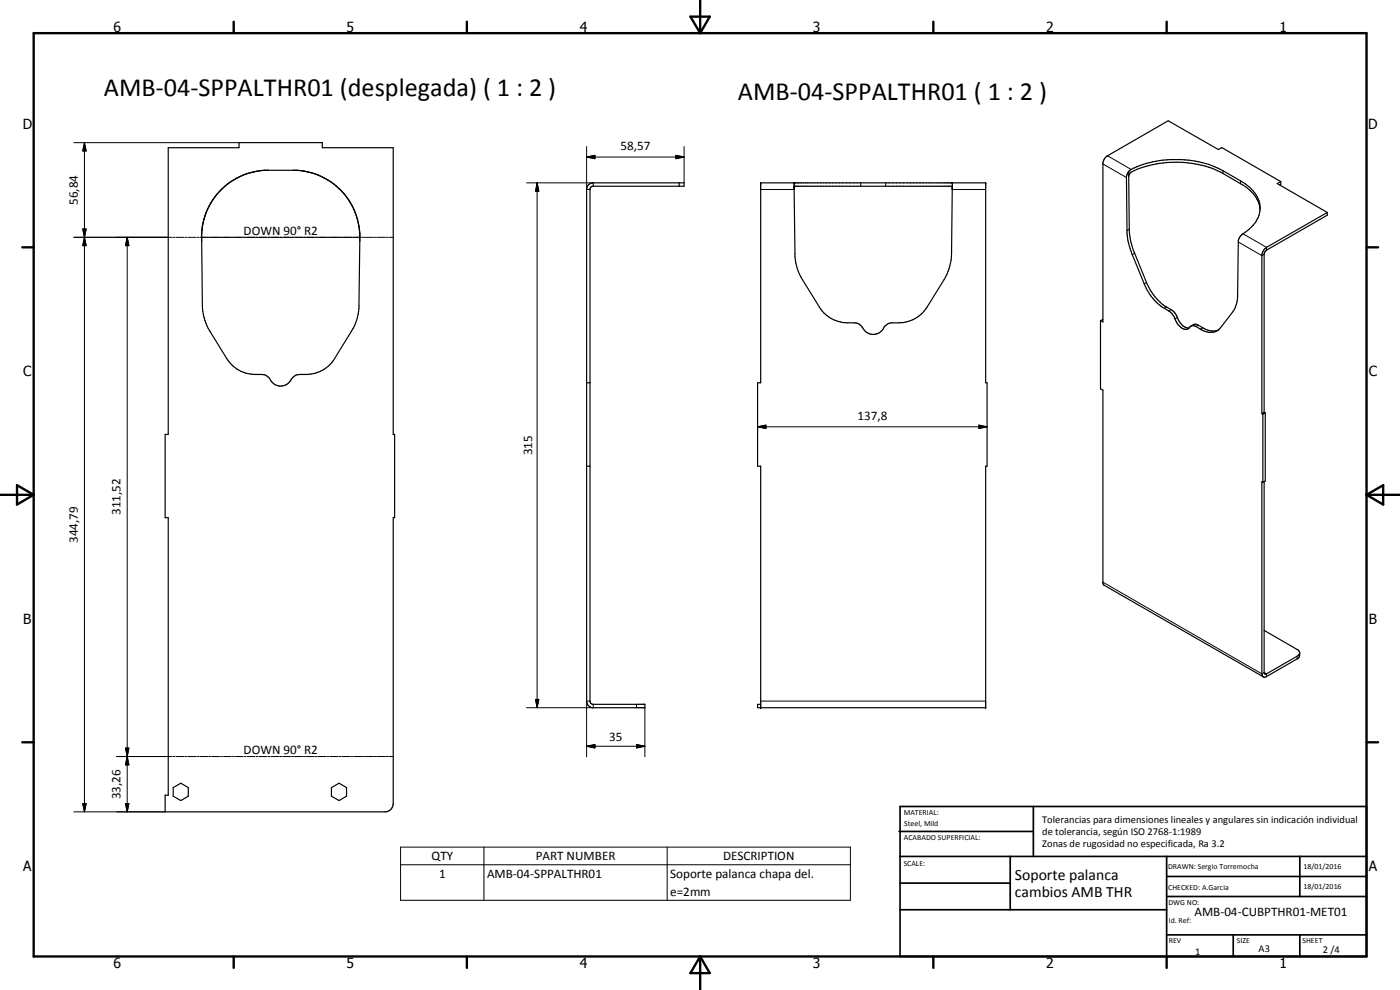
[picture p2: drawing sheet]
<svg xmlns="http://www.w3.org/2000/svg" width="420mm" height="297mm" viewBox="0 0 420 297" stroke-linecap="round" stroke-linejoin="round" font-family="sans-serif">
<g fill="none" stroke="#000" stroke-width=".35">
<path d="M50.5 44.3h21.2v-1.5h25v1.5h21.3v86h.4v25h-.4v85.8a2.57 2.57 0 0 1-2.1 2.5h-66.3v-5h.9v-83.3h-.9v-25h.9zM73.1 52.5a20.2 20.2 0 0 0-11.2 11.3M73.1 52.5l-1 .5M75.1 51.8l-2 .7M75.1 51.8l-1 .3M92.3 51.6l-3.2-.5h-9.7l-4.3 .7M92.3 51.6l2.1 .5M94.4 52.1l3.9 1.9M98.3 54l1.8 1.2M100.1 55.2l1.7 1.4M101.8 56.6l1.5 1.6M103.3 58.2l2.4 3.6"/>
<path d="M103.3 58.2l.7 .8M176.5 55.5l1.2-.6h27.6v1h-27.5l-.6 .3-.1 .4v154l.1 .4 .6 .3h15.7v1h-15.8a2.07 2.07 0 0 1-1.6-1.9v-153.5zM203.8 54.9v1M238.3 54.9l.3 21.3a14.7 14.7 0 0 0 2.2 7.7l5.1 8.2a10.4 10.4 0 0 0 10.4 4.8 3.2 3.2 0 0 1 2.9 1.9 3.7 3.7 0 0 0 6.4-1l1-.7 .8-.2a11.4 11.4 0 0 0 9-2.6l1.8-2.2 5.1-8.2a15.8 15.8 0 0 0 2.3-7.7l.2-20.3h-47.5M285.8 54.9v1.3M338.7 51.4a21.7 21.7 0 0 1 10.4-3.4 31.7 31.7 0 0 1 15.5 2l7.7 4.3a9.4 9.4 0 0 1 5.8 9.1 11.5 11.5 0 0 1-5.6 7.2l-.6 .8-.3 .9-.2 16a8.5 8.5 0 0 1-1.5 5.4l-3.6 4.6a4.5 4.5 0 0 1-6.1 .5l-1.3-.8a1.54 1.54 0 0 0-2.3 .6 2.49 2.49 0 0 1-3.1-1.3l-.5-.8a6 6 0 0 0-2.2-3.2 15.6 15.6 0 0 1-7.4-8.1l-3.6-8.8a17.8 17.8 0 0 1-1.6-7.2l-.1-16.2zM384.4 54.5l-17.7-10.2-1 .6-15.1-8.7-18.2 10.5a3.1 3.1 0 0 0-1.4 2.2v47.7l-.7-.4M384.4 54.5l-1.1 .6 15 8.7M384.4 54.5v.8l-.4 .2M60.5 70.1v2.2M61.2 65.8l-.7 4.3M61.9 63.8l-.7 2"/>
<path d="M105.1 60.8l.6 1M105.7 61.8a20.9 20.9 0 0 1 2.3 10.5l-.3 19.4a14.4 14.4 0 0 1-2.2 7.7l-5.1 8.2a10.4 10.4 0 0 1-10.4 4.8 3.8 3.8 0 0 0-3.2 2.3 3.7 3.7 0 0 1-6.1-1.4l-1.4-.9a13.4 13.4 0 0 1-8.8-2.1l-2.4-2.7-5.1-8.2a15.4 15.4 0 0 1-2.3-7.7l-.2-19.4M378.2 62.9a9.3 9.3 0 0 0-5.1-7.4l-.8-.4a45 45 0 0 0-8.6-4.6 31.9 31.9 0 0 0-24.4 1.2l-.6 1.2 .3 17.4 .4 2.4 .8 2.5 3.9 9.6a16.2 16.2 0 0 0 7.9 8.5l1.2 1.6a4.6 4.6 0 0 0 3.7 3.5M398.3 63.8l-18.2 10.4-.7 .6-.5 .9-.2 1v47.4M398.3 63.8v.8l-18.2 10.5-.6 .8-.1 47.8M330.3 96.2v20.5l.7 .4 .1 58.2 48 27.8M331 95.8l-.7 .4M357.4 97.8l.9-.5h.8a10.7 10.7 0 0 0 5.3 2l1.2-.2M176.1 114.9h1M176.1 139.9h1M378.7 124.1l.3 .2M379 124.3v20.4"/>
<path d="M379.4 123.7l.3 .2M379.4 123.7l-.7 .4M379.7 123.9v20.4l-.7 .4M379.7 123.9l-.7 .4M379 144.7l-.3-.2v57.7a.91 .91 0 0 0 .7 1l.5-.1 9.6-5.5 .5-.9v-1l-.5-.7-10.1-5.9M379.4 144.5l.1 57.6 .6 .1 9.2-5.3 .7-.9M228.3 211.3h-.9v1h68.4v-72.4h.4v-25h-.4v-60h-67.5v60h-.9v25h.9v72.4M52 236.3l2.3-1.3 2.2 1.3v2.6l-2.2 1.3-2.3-1.3zM99.5 236.3l2.3-1.3 2.2 1.3v2.6l-2.2 1.3-2.3-1.3z"/>
</g>
<g fill="none" stroke="#000" stroke-width=".3">
<path d="M22.2 42.8h49.5M25.3 42.8l.6 2.5h-1.1zM25.3 42.8v200.8M158 54.9h20v1M161.2 54.9l.5 2.5h-1zM161.2 54.9v157.4M176.1 47.1l2.5-.5v1zM176.1 43.9v13h1M176.1 47.1h29.2M202.8 46.6l2.5 .5-2.5 .5zM205.3 43.9v11M228.3 56.9h10"/>
<path d="M258.3 54.9v1M265.8 54.9v1M285.8 56.9h10M331 49.2l7.1 4.1M332.4 46.7l7.1 4.1M338.7 51.4v1.5M367 51.2l.1 .9M372.3 54.3v.8M22.2 71.2h29.5M24.8 68.7h1.1l-.6 2.5zM24.8 68.7l1.1 5h-1.1l1.1-5zM25.3 71.2l.6 2.5h-1.1z"/>
<path d="M38.2 71.2l.5 2.5h-1zM38.2 71.2v172.4M52 71.2h.6M52.9 71.2h2.3M55.5 71.2h.6M56.4 71.2h2.4M59.1 71.2h.6M60 71.2h16.5M76.7 71.2h.7M77.5 71.2h2.6M80.3 71.2h.7M81.2 71.2h2.4"/>
<path d="M83.9 71.2h.6M84.8 71.2h2.5M87.5 71.2h.7M88.4 71.2h2.6M91 71.2h.9M91.9 71.2h16.6M108.8 71.2h.6M109.7 71.2h2.4M112.3 71.2h.7M113.2 71.2h2.4M115.9 71.2h.6M116.8 71.2h1.2"/>
<path d="M338.9 68.7l-.7 .5M340.5 76l-.7 .4M371.6 72.6l7.1 4.1 .7-.4M373 70.1l7.1 4.1v.9M344.1 84.8l-.7 .4M350.1 92.1l-.7 .4M351.4 92.9l-.6 .4M353.3 95.3l-.7 .4M359.6 97.6l-.7 .4M361 98.3l-.8 .5M227.4 128.1l2.5-.5v1zM227.4 128.1h68.8"/>
<path d="M293.8 127.6l2.4 .5-2.4 .5zM331 174.7l47.7 27.5 .7-.4 .7 .4v.8M389.3 196.9v.8M160.7 209.8h1l-.5 2.5zM177.1 210.4h-1v16.7M178 211.3v1h-20M191 211.3v1M193.5 212.3v14.8M228.3 210.4h67.5M35 227h16.7M37.7 224.5h1l-.5 2.5zM37.7 224.5h1l-1 5h1z"/>
<path d="M38.2 227l.5 2.5h-1zM52 227h.6M52.9 227h2.3M55.5 227h.6M56.4 227h2.4M59.1 227h.6M60 227h2.3M62.6 227h.6M63.5 227h2.4M66.2 227h.5M67.1 227h2.3M69.8 227h.5"/>
<path d="M70.6 227h2.4M73.3 227h.6M74.2 227h2.3M76.9 227h.5M77.8 227h2.3M80.4 227h.6M81.3 227h2.3M83.9 227h.6M84.8 227h2.4M87.5 227h.6M88.4 227h2.4M91 227h.6"/>
<path d="M91.9 227h2.4M94.6 227h.6M95.5 227h2.4M98.2 227h.6M99 227h2.4M101.7 227h.6M102.6 227h2.4M105.3 227h.6M106.2 227h2.3M108.8 227h.6M109.7 227h2.4M112.3 227h.7"/>
<path d="M113.2 227h2.4M115.9 227h.6M116.8 227h1.2M176.1 223.9l2.5-.5v1zM176.1 223.9h17.4M191 223.4l2.5 .5-2.5 .5zM22.2 243.6h27.4M24.8 241.1h1.1l-.6 2.5zM37.7 241.1h1l-.5 2.5zM120.2 254.2h135v15.9h-135zM120.2 259.5h135M145.2 254.2v15.9"/>
<path d="M200.2 254.2v15.9"/>
</g>
<g fill="#000">
<circle cx="228.3" cy="54.9" r=".18"/>
<circle cx="238.3" cy="54.9" r=".18"/>
<circle cx="238.3" cy="55.9" r=".18"/>
<circle cx="285.8" cy="55.9" r=".18"/>
<circle cx="285.8" cy="54.9" r=".18"/>
<circle cx="295.8" cy="54.9" r=".18"/>
<circle cx="228.3" cy="212.3" r=".18"/>
<circle cx="295.8" cy="212.3" r=".18"/>
</g>
<g fill="none" stroke="#000" stroke-width=".71">
<path d="M10.1 9.9h400v277.1h-400zM70.1 6.5v3.4M140.1 6.5v3.4M207.2 5h5.8l-2.9 4.9zM210.1 0v9.9M280.1 6.5v3.4M350.1 6.5v3.4M6.7 74.2h3.4M410.1 74.2h3.5M.1 148.5h10M5.1 145.6l5 2.9-5 2.9zM410.1 148.5h10"/>
<path d="M410.1 148.5l5-2.9v5.8zM6.7 222.7h3.4M410.1 222.7h3.5M70.1 287v3.4M140.1 287v3.4M210.1 287v10M210.1 287l2.9 5h-5.8zM280.1 287v3.4M350.1 287v3.4"/>
</g>
<g fill="none" stroke="#000" stroke-width=".51">
<path d="M269.8 249.5h40.3M270.1 242h140v45h-140zM270.1 257h140M303.2 257v16M310.1 242v15M350.1 257v30M390.1 257v12M270.1 265h33.1M270.1 273h80M350.1 269h60M350.1 263h60M350.1 280.5h60"/>
<path d="M370.1 280.5v6.5M390.1 280.5v6.5"/>
</g>
<g fill="#000">
<path d="M25.3 42.8l.6 2.5h-1.1zM161.2 54.9l.5 2.5h-1zM176.1 47.1l2.5-.5v1zM202.8 46.6l2.5 .5-2.5 .5zM24.8 68.7h1.1l-.6 2.5zM25.3 71.2l.6 2.5h-1.1zM38.2 71.2l.5 2.5h-1zM227.4 128.1l2.5-.5v1zM293.8 127.6l2.4 .5-2.4 .5zM160.7 209.8h1l-.5 2.5zM37.7 224.5h1l-.5 2.5zM38.2 227l.5 2.5h-1z"/>
<path d="M176.1 223.9l2.5-.5v1zM191 223.4l2.5 .5-2.5 .5zM24.8 241.1h1.1l-.6 2.5zM37.7 241.1h1l-.5 2.5z"/>
</g>
<g font-size="7.9">
<text x="31.2" y="28.7">AMB-04-SPPALTHR01 (desplegada) ( 1 : 2 )</text>
<text x="221.5" y="29.9">AMB-04-SPPALTHR01 ( 1 : 2 )</text>
</g>
<g font-size="4.7">
<text x="304.6" y="263.9">Soporte palanca</text>
<text x="304.6" y="269.3">cambios AMB THR</text>
</g>
<g font-size="4.2">
<text x="34" y="9.6">6</text>
<text x="104" y="9.6">5</text>
<text x="174" y="9.6">4</text>
<text x="244" y="9.6">3</text>
<text x="314" y="9.6">2</text>
<text x="384" y="9.6">1</text>
<text x="6.8" y="38.7">D</text>
<text x="410.6" y="38.7">D</text>
<text x="7" y="112.9">C</text>
<text x="410.8" y="112.9">C</text>
<text x="7" y="187.1">B</text>
<text x="410.8" y="187.1">B</text>
<text x="7" y="261.4">A</text>
<text x="410.8" y="261.4">A</text>
<text x="34" y="290.4">6</text>
<text x="104" y="290.4">5</text>
<text x="174" y="290.4">4</text>
<text x="244" y="290.4">3</text>
<text x="314" y="290.4">2</text>
<text x="384" y="290.4">1</text>
</g>
<g font-size="3.9">
<text x="186.3" y="45">58,57</text>
<text x="23.3" y="61.5" transform="rotate(-90 23.3 61.5)">56,84</text>
<text x="73.1" y="70.4">DOWN 90° R2</text>
<text x="257.3" y="126">137,8</text>
<text x="159.7" y="136.7" transform="rotate(-90 159.7 136.7)">315</text>
<text x="36.1" y="154.6" transform="rotate(-90 36.1 154.6)">311,52</text>
<text x="23.3" y="162.9" transform="rotate(-90 23.3 162.9)">344,79</text>
<text x="73.1" y="226.2">DOWN 90° R2</text>
<text x="182.8" y="222.4">35</text>
<text x="36.1" y="239.8" transform="rotate(-90 36.1 239.8)">33,26</text>
<text x="129.5" y="258.1">QTY</text>
<text x="131.8" y="263.4">1</text>
<text x="146.2" y="263.4">AMB-04-SPPALTHR01</text>
<text x="160.8" y="258.1">PART NUMBER</text>
<text x="201.2" y="263.5">Soporte palanca chapa del.</text>
<text x="217" y="258.1">DESCRIPTION</text>
<text x="201.2" y="268.8">e=2mm</text>
<text x="358.5" y="275">AMB-04-CUBPTHR01-MET01</text>
</g>
<g font-size="3.1">
<text x="312.7" y="246.8">Tolerancias para dimensiones lineales y angulares sin indicación individual</text>
<text x="312.7" y="250.4">de tolerancia, según ISO 2768-1:1989</text>
<text x="312.7" y="254">Zonas de rugosidad no especificada, Ra 3.2</text>
<text x="358.7" y="286.5">1</text>
<text x="377.7" y="285.6">A3</text>
<text x="397" y="285.9">2 /4</text>
</g>
<g font-size="2.4">
<text x="271.2" y="244.4">MATERIAL:</text>
<text x="271.3" y="252">ACABADO SUPERFICIAL:</text>
<text x="271.4" y="247.9">Steel, Mild</text>
<text x="271.2" y="259.7">SCALE:</text>
<text x="350.6" y="260.8">DRAWN: Sergio Torremocha</text>
<text x="391.2" y="260.6">18/01/2016</text>
<text x="350.6" y="267">CHECKED: A.Garcia</text>
<text x="391.2" y="266.7">18/01/2016</text>
<text x="350.6" y="271.4">DWG NO:</text>
<text x="350.8" y="276.9">Id. Ref:</text>
<text x="350.8" y="282.8">REV</text>
<text x="371.2" y="282.9">SIZE</text>
<text x="390.9" y="282.9">SHEET</text>
</g>
</svg>
